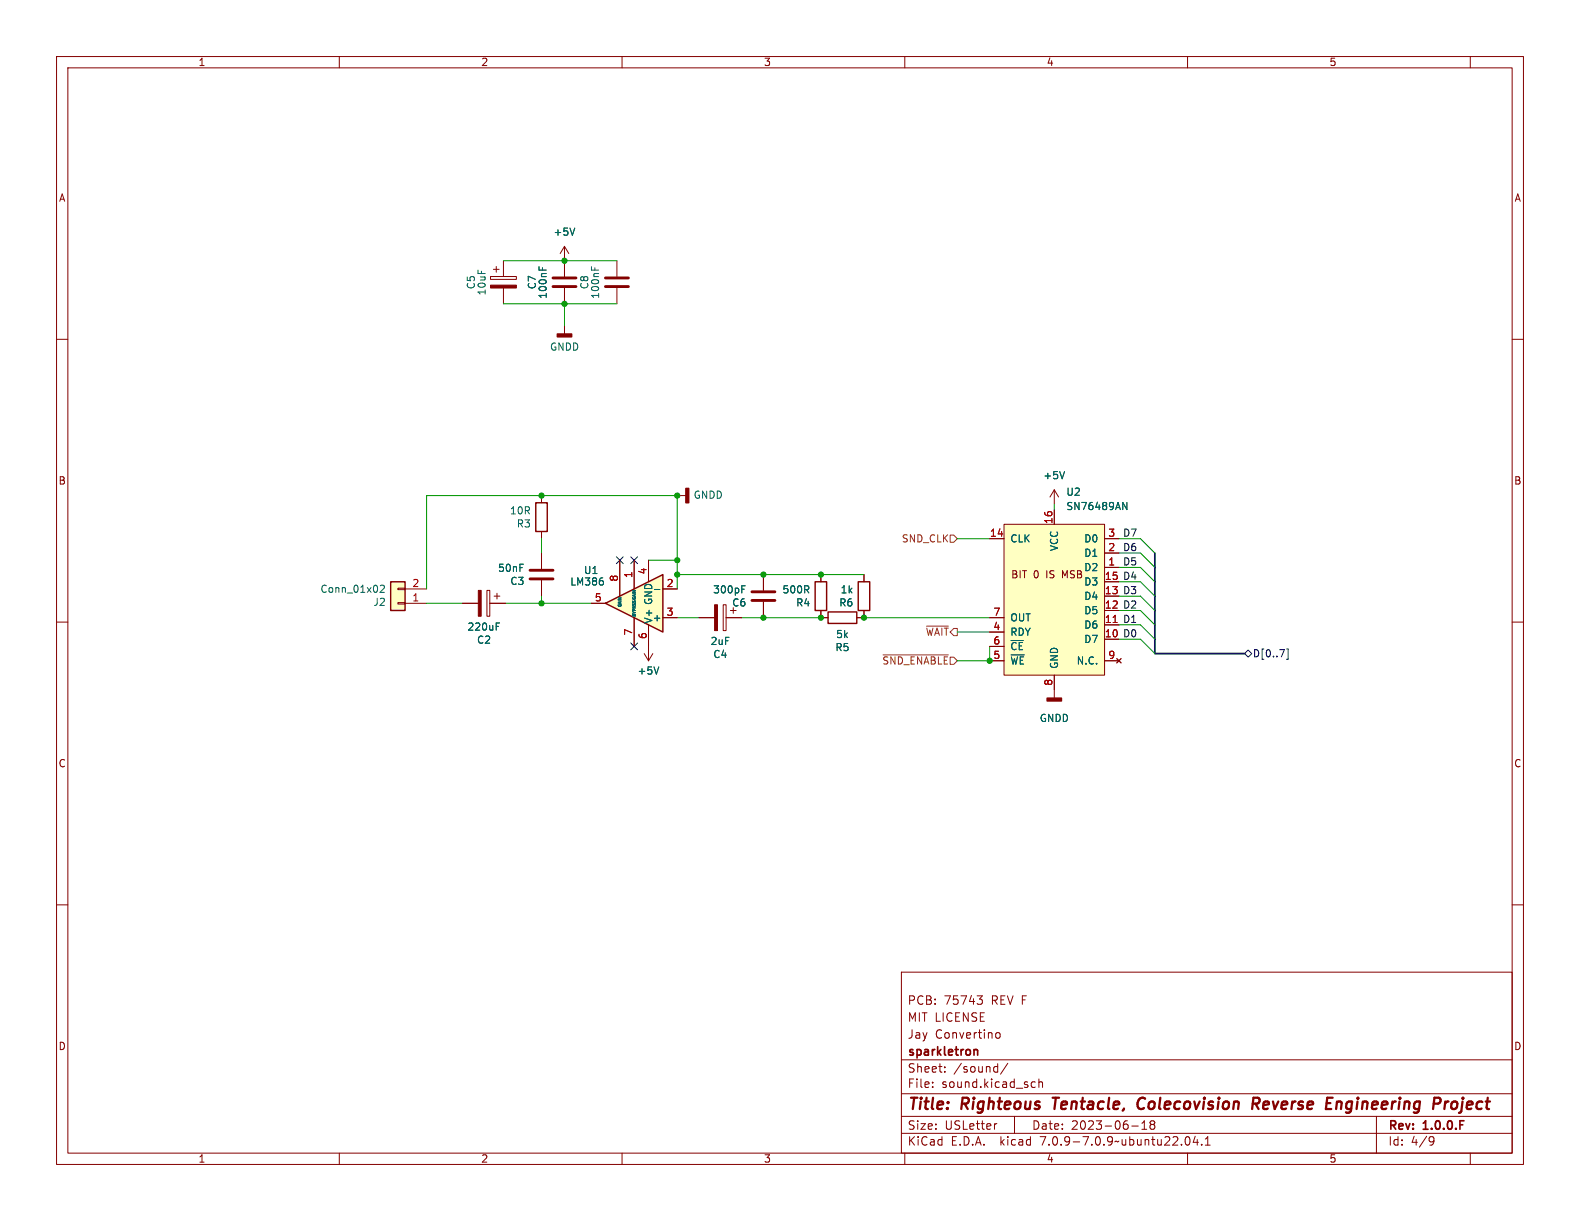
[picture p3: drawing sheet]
<svg xmlns="http://www.w3.org/2000/svg" width="279mm" height="216mm" viewBox="0 0 279 216" stroke-linecap="round" stroke-linejoin="round" font-family="sans-serif">
<g fill="none" stroke="#840000" stroke-width=".18">
<path d="M10 10h259.4v195.9h-259.4zM12 12h255.4v191.9h-255.4zM60 10v2M110 10v2M160 10v2M210 10v2M260 10v2M10 60h2M267.4 60h2M95.8 87.6v1.3M95.8 94v1.3M10 110h2"/>
<path d="M267.4 110h2M10 160h2M267.4 160h2M159.4 171.9h108v32h-108zM172.8 176.1h.9l-.5 .6 .4 .1 .1 .5-.3 .3h-.4M159.4 197.4h108M159.4 193.4h108M159.4 187.4h108M164.9 192.1v.2M164.9 191.4v.1M167.1 189.4v.2M167.1 188.7v.1"/>
<path d="M176 188.6l.4 .1M176.1 182.9l.3-.3 .3 .1 .2 .2v.4l-.2 .2-.3 .1-.3-.3M176.3 198.7l-.3 .1M176.4 188.1v1.5M176.4 189.5l-.4 .1M178.2 188l-1.3 1.9M179.4 197.4v3M182.5 192.2h.6M182.5 191.4h.6M183.7 191.4l.2-.1 .4 .1 .1 .9M183.7 190.8v1.5M200.1 199.1h1.2"/>
<path d="M201.9 199.7h.9M201.9 198.6l.5-.4v1.5M203.6 198.8l-.2 .3v.3l.2 .3 .5-.1 .1-.2-.1-.4-.2-.2M203.6 198.8l-.2-.3 .2-.3 .5 .1 .1 .2-.3 .3M203.6 198.8h.3M243.4 197.4v6.5M60 203.9v2M110 203.9v2M159.4 200.4h108M160 203.9v2M209.7 201.1l.2-.1a.81 .81 0 0 1 .6 .6 .81 .81 0 0 1-.3 .8l-.1 .1a.81 .81 0 0 1-.4-1.4zM210 203.9v2"/>
<path d="M211.4 200.9l-.4 1.1h.9M211.7 201.5v1M212.5 202.3v.2M213.1 202.5h.9M213.1 201.4l.5-.4v1.5M253 201l.5 .1a.99 .99 0 0 1-.4 1.4h-.2M253.6 201.6l-.3 .3h-.3M260 203.9v2"/>
</g>
<path d="M186.1 194.1h1.2M186.7 194.1l-.2 2M202.1 194.1a1.13 1.13 0 0 0-.9 .7 1.13 1.13 0 0 0 .2 1.2l.3 .1 .5-.1M221.5 195.2h.8a.55 .55 0 0 0 .4-.5 .55 .55 0 0 0-.3-.6h-.7l-.3 2M222 195.2l.6 .9M236.4 194.8l-.1 1.3M237 194.8l-.6 .2M255.6 194.8l-.2 1.3M256.2 194.8l-.4 .1-.3 .3M256.8 195l-.2 .7 .2 .3" fill="none" stroke="#840000" stroke-width=".4"/>
<path d="M172.3 185.6h.5l.1 1" fill="none" stroke="#840000" stroke-width=".3"/>
<path d="M94.7 88.9h2.1v5.1h-2.1z" fill="none" stroke="#840000" stroke-width=".25"/>
<path d="M107.1 106.7l10.1-5.1v10.2z" fill="#ffffc2"/>
<path d="M69.1 102.9h2.5v5.1h-2.5zM107.1 106.7l10.1-5.1v10.2zM144.1 102.9h2.1v5.1h-2.1zM146.4 108.2h5.1v2h-5.1zM151.8 102.9h2v5.1h-2z" fill="none" stroke="#840000" stroke-width=".25"/>
<g fill="none" stroke="#840000" stroke-width=".18">
<path d="M86.7 48.9h4.6v.5h-4.6zM87.2 47.6h1.1M87.8 47.1v1M89 46.1v2.8M89 50.9v2.8M99.8 43.6l-.7 1.2M99.8 43.6v5.3M99.8 50.9v2.8M99.8 57.5v1.6M99.8 43.6l.8 1.2M109.1 46.1v2.8M109.1 50.9v2.8"/>
<path d="M95.8 97.8v2.8M109.6 99.1v6.3M112.1 99.1v5M114.7 99.1v3.8M119.8 87.6h1.5M175 95.3h2.5M177.5 92.7h17.8v26.7h-17.8zM186.4 86.6v2.6M186.4 90.2v2.5M186.4 86.6l-.7 1.3M186.4 86.6l.8 1.3M195.3 95.3h2.6"/>
<path d="M195.3 97.8h2.6M70.4 104h1.2v.3h-1.2zM70.4 106.6h1.2v.2h-1.2zM71.6 104.1h3.8M71.6 106.7h3.8M81.8 106.7h2.8M86.1 104.4h.5v4.6h-.5zM86.6 106.7h2.8M87.4 105.4h1M87.9 104.9v1M95.8 102.6v2.8M104.5 106.7h2.6"/>
<path d="M112.1 109.2v5.1M113.9 115.6l.8 1.2M114.7 110.5v6.3M115.4 115.6l-.7 1.2M117.2 104.1h2.6M117.2 109.2h2.6M123.6 109.2h2.8M127.9 106.9h.5v4.6h-.5zM128.4 109.2h2.8M129.7 107.4v1.1M135 101.6v2.8M135 106.4v2.8"/>
<path d="M145.2 108v1.2h1.2M145.2 101.6v1.3M152.8 108v1.2h-1.3M152.8 101.6v1.3M175 109.2h2.5M175 111.8h2.5M175 116.8h2.5M175 114.3h2.5M186.4 119.4v4M195.3 105.4h2.6M195.3 100.3h2.6M195.3 113h2.6"/>
<path d="M195.3 110.5h2.6M195.3 108h2.6M195.3 102.9h2.6M195.3 116.8h2.6M197.5 116.5l.7 .7M198.2 116.5l-.7 .7"/>
</g>
<g fill="none" stroke="#006464" stroke-width=".18">
<path d="M95.3 47.2v.6M95.9 47.3v.5M101.6 40.3l-.4 1.3M104.6 47.2v.6M105.2 47.3v.5M188.3 83.4l-.5 1.3M198.5 88.8l.8 1.3v-1.3M67.2 103.6l.5-.1 .3 .3-.8 .9h.8M87.7 110.8h.5M87.7 110.2h.6M106.6 102.8v.5M115.7 104.2h1"/>
<path d="M116.5 117.9l-.4 1.3M131.2 104.2h.4M131.2 103.6h.6"/>
</g>
<g fill="#840000" stroke="#840000" stroke-width=".18">
<path d="M126.4 106.9h.5v4.6h-.5z"/>
<path d="M86.7 50.4h4.6v.5h-4.6z"/>
<path d="M84.6 104.4h.5v4.6h-.5z"/>
</g>
<path d="M97.8 50.7h4.1M97.8 49.1h4.1M107.1 50.7h4M107.1 49.1h4M93.7 102.4h4.1M93.7 100.8h4.1M133 106.2h4M133 104.6h4" fill="none" stroke="#840000" stroke-width=".51"/>
<g fill="#840000" stroke="#840000" stroke-width=".25">
<path d="M98.6 59.1h2.5v.5h-2.5z"/>
<path d="M185.2 123.4h2.5v.6h-2.5z"/>
<path d="M121.3 86.4h.5v2.5h-.5z"/>
</g>
<g fill="#ffffc2" stroke="#ffffc2" stroke-width=".18">
<path d="M69.1 102.9h2.5v5.1h-2.5z"/>
<path d="M177.5 92.7h17.8v26.7h-17.8z"/>
</g>
<path d="M196.8 110.1h.8" fill="none" stroke="#a90000" stroke-width=".18"/>
<path d="M168 94.6h.7l.6 .7-.6 .6h-.7zM156.2 115.8h11.5M163.8 110.7h3.9" fill="none" stroke="#725600" stroke-width=".18"/>
<path d="M109 98.5l1.2 1.2M110.2 98.5l-1.2 1.2M111.5 98.5l1.3 1.2M112.8 98.5l-1.3 1.2M111.5 113.7l1.3 1.2M112.8 113.7l-1.3 1.2M220.1 115.6l.6-.7 .7 .7-.7 .6zM227.5 114.8h.3v1.8h-.3" fill="none" stroke="#000084" stroke-width=".18"/>
<path d="M204.2 97.8v17.8h15.9" fill="none" stroke="#000084" stroke-width=".3"/>
<g fill="none" stroke="#009600" stroke-width=".18">
<path d="M89 53.7h20.1M89 46.1h20.1M99.8 53.7v3.8M95.8 95.3v2.5M114.7 99.1h5.1M169.3 95.3h5.7M186.4 89.2v1M197.9 95.3h3.8l2.5 2.5M197.9 97.8h3.8l2.5 2.5M75.4 104.1v-16.5h44.4v16.5M75.4 106.7h6.4M89.4 106.7h15.1"/>
<path d="M95.8 105.4v1.3M119.8 109.2h3.8M119.8 101.6h33M131.2 109.2h14M152.8 109.2h22.2M169.3 111.8h5.7M175 114.3v2.5h-5.7M197.9 113h3.8l2.5 2.6M197.9 105.4h3.8l2.5 2.6M197.9 102.9h3.8l2.5 2.5M197.9 110.5h3.8l2.5 2.5M197.9 100.3h3.8l2.5 2.6"/>
<path d="M197.9 108h3.8l2.5 2.5"/>
</g>
<g fill="#009600" stroke="#009600" stroke-width=".18">
<circle cx="119.8" cy="99.1" r=".46"/>
<circle cx="119.8" cy="87.6" r=".46"/>
<circle cx="95.8" cy="87.6" r=".46"/>
<circle cx="99.8" cy="53.7" r=".46"/>
<circle cx="99.8" cy="46.1" r=".46"/>
<circle cx="135" cy="101.6" r=".46"/>
<circle cx="135" cy="109.2" r=".46"/>
<circle cx="119.8" cy="101.6" r=".46"/>
<circle cx="95.8" cy="106.7" r=".46"/>
<circle cx="152.8" cy="109.2" r=".46"/>
<circle cx="145.2" cy="109.2" r=".46"/>
<circle cx="145.2" cy="101.6" r=".46"/>
<circle cx="175" cy="116.8" r=".46"/>
</g>
<g font-size="2.8" fill="#840000">
<text x="160.4" y="196.8">Title:</text>
<text x="170.1" y="196.8">Righteous</text>
<text x="187" y="196.8">Tentacle,</text>
<text x="202.8" y="196.8">Colecovision</text>
<text x="223.9" y="196.8">Reverse</text>
<text x="237.7" y="196.8">Engineering</text>
<text x="257.5" y="196.8">Project</text>
</g>
<g font-size="2.1" fill="#840000">
<text x="160.4" y="177.9">PCB:</text>
<text x="166.9" y="177.9">75743</text>
<text x="175.4" y="177.9">REV F</text>
<text x="160.4" y="183.9">Jay</text>
<text x="160.4" y="180.9">MIT LICENSE</text>
<text x="165.3" y="183.9">Convertino</text>
<text x="160.4" y="189.9">Sheet:</text>
<text x="160.4" y="187.1">sparkletron</text>
<text x="168.6" y="189.9">/sound/</text>
<text x="160.4" y="192.6">File:</text>
<text x="166.5" y="192.6">sound.kicad_sch</text>
<text x="160.4" y="202.8">KiCad</text>
<text x="160.4" y="200">Size:</text>
<text x="167.1" y="200">USLetter</text>
<text x="168.1" y="202.8">E.D.A.</text>
<text x="177" y="202.8">kicad</text>
<text x="182.4" y="200">Date:</text>
<text x="184.2" y="202.8">7.0.9-7.0.9~ubuntu22.04.1</text>
<text x="189.4" y="200">2023-06-18</text>
<text x="245.4" y="200.2">Rev:</text>
<text x="245.4" y="202.8">Id:</text>
<text x="249.5" y="202.8">4/9</text>
<text x="251.8" y="200.2">1.0.0.F</text>
</g>
<g font-size="1.8" fill="#840000">
<text x="35" y="11.9">1</text>
<text x="85" y="11.9">2</text>
<text x="135" y="11.9">3</text>
<text x="185" y="11.9">4</text>
<text x="235" y="11.9">5</text>
<text x="10.3" y="35.9">A</text>
<text x="267.7" y="35.9">A</text>
<text x="10.3" y="85.9">B</text>
<text x="267.7" y="85.9">B</text>
<text x="178.7" y="102.5">BIT</text>
<text x="182.7" y="102.5">0</text>
<text x="185.1" y="102.5">IS</text>
<text x="188.1" y="102.5">MSB</text>
<text x="10.3" y="135.9">C</text>
<text x="267.7" y="135.9">C</text>
<text x="10.3" y="185.9">D</text>
<text x="267.7" y="185.9">D</text>
<text x="35" y="205.8">1</text>
<text x="85" y="205.8">2</text>
<text x="135" y="205.8">3</text>
<text x="185" y="205.8">4</text>
<text x="235" y="205.8">5</text>
</g>
<g font-size="1.8" fill="#006464">
<text x="97.8" y="41.9">+5V</text>
<text x="84.2" y="51.3" transform="rotate(-90 84.2 51.3)">C5</text>
<text x="86.1" y="52.3" transform="rotate(-90 86.1 52.3)">10uF</text>
<text x="95" y="51.3" transform="rotate(-90 95 51.3)">C7</text>
<text x="96.9" y="52.9" transform="rotate(-90 96.9 52.9)">100nF</text>
<text x="104.2" y="51.3" transform="rotate(-90 104.2 51.3)">C8</text>
<text x="106.1" y="52.9" transform="rotate(-90 106.1 52.9)">100nF</text>
<text x="97.2" y="62.2">GNDD</text>
<text x="122.6" y="88.4">GNDD</text>
<text x="184.4" y="84.9">+5V</text>
<text x="188.5" y="87.9">U2</text>
<text x="90.1" y="91.2">10R</text>
<text x="91.3" y="93.5">R3</text>
<text x="188.5" y="90.4">SN76489AN</text>
<text x="88" y="101.3">50nF</text>
<text x="103.2" y="101.7">U1</text>
<text x="178.6" y="96.1">CLK</text>
<text x="187.3" y="97.6" transform="rotate(-90 187.3 97.6)">VCC</text>
<text x="191.6" y="101.2">D2</text>
<text x="191.6" y="98.7">D1</text>
<text x="191.6" y="96.1">D0</text>
<text x="56.6" y="105">Conn_01x02</text>
<text x="65.9" y="107.3">J2</text>
<text x="90.1" y="103.6">C3</text>
<text x="100.7" y="103.7">LM386</text>
<text x="126" y="105.1">300pF</text>
<text x="129.4" y="107.4">C6</text>
<text x="138.3" y="105.1">500R</text>
<text x="140.7" y="107.4">R4</text>
<text x="148.3" y="107.4">R6</text>
<text x="148.6" y="105.1">1k</text>
<text x="191.6" y="106.3">D4</text>
<text x="191.6" y="103.7">D3</text>
<text x="82.6" y="111.7">220uF</text>
<text x="115.3" y="110.1">+</text>
<text x="115.5" y="110.4" transform="rotate(-90 115.5 110.4)">V+ GND</text>
<text x="147.8" y="113">5k</text>
<text x="178.6" y="112.6">RDY</text>
<text x="178.6" y="110.1">OUT</text>
<text x="191.6" y="113.9">D7</text>
<text x="191.6" y="111.4">D6</text>
<text x="191.6" y="108.8">D5</text>
<text x="84.3" y="114">C2</text>
<text x="112.6" y="119.5">+5V</text>
<text x="125.6" y="114.2">2uF</text>
<text x="126" y="116.6">C4</text>
<text x="147.6" y="115.3">R5</text>
<text x="178.6" y="117.7">~{WE}</text>
<text x="178.6" y="115.2">~{CE}</text>
<text x="187.3" y="118.4" transform="rotate(-90 187.3 118.4)">GND</text>
<text x="190.3" y="117.7">N.C.</text>
<text x="183.8" y="127.9">GNDD</text>
</g>
<g font-size="1.8" fill="#a90000">
<text x="175" y="95">14</text>
<text x="186.2" y="92.8" transform="rotate(-90 186.2 92.8)">16</text>
<text x="195.9" y="95">3</text>
<text x="114.4" y="101.7" transform="rotate(-90 114.4 101.7)">4</text>
<text x="195.9" y="100.1">1</text>
<text x="195.9" y="97.5">2</text>
<text x="72.8" y="106.4">1</text>
<text x="72.8" y="103.9">2</text>
<text x="105.1" y="106.4">5</text>
<text x="109.3" y="102.9" transform="rotate(-90 109.3 102.9)">8</text>
<text x="111.9" y="102.3" transform="rotate(-90 111.9 102.3)">1</text>
<text x="117.8" y="103.9">2</text>
<text x="195.3" y="107.7">12</text>
<text x="195.3" y="105.2">13</text>
<text x="195.3" y="102.6">15</text>
<text x="111.9" y="112.5" transform="rotate(-90 111.9 112.5)">7</text>
<text x="114.4" y="113.1" transform="rotate(-90 114.4 113.1)">6</text>
<text x="117.8" y="109">3</text>
<text x="175.6" y="111.5">4</text>
<text x="175.6" y="109">7</text>
<text x="195.3" y="112.8">10</text>
<text x="195.3" y="110.2">11</text>
<text x="175.6" y="116.6">5</text>
<text x="175.6" y="114">6</text>
<text x="195.9" y="116.6">9</text>
<text x="186.2" y="121.4" transform="rotate(-90 186.2 121.4)">8</text>
</g>
<g font-size="1.8" fill="#0f0f0f">
<text x="198.5" y="95">D7</text>
<text x="198.5" y="100.1">D5</text>
<text x="198.5" y="97.5">D6</text>
<text x="198.5" y="107.7">D2</text>
<text x="198.5" y="102.6">D4</text>
<text x="198.5" y="105.1">D3</text>
<text x="198.5" y="112.8">D0</text>
<text x="198.5" y="110.2">D1</text>
</g>
<g font-size="1.8" fill="#725600">
<text x="159.4" y="96.1">SND_CLK</text>
<text x="163.6" y="112.6">~{WAIT}</text>
<text x="155.9" y="117.7">~{SND_ENABLE}</text>
</g>
<text font-size="1.8" fill="#000084" x="221.5" y="116.4">D[0..7]</text>
<g font-size=".7" fill="#006464">
<text x="110" y="107.5" transform="rotate(-90 110 107.5)">GAIN</text>
<text x="112.5" y="109.1" transform="rotate(-90 112.5 109.1)">BYPASSGAIN</text>
</g>
</svg>
